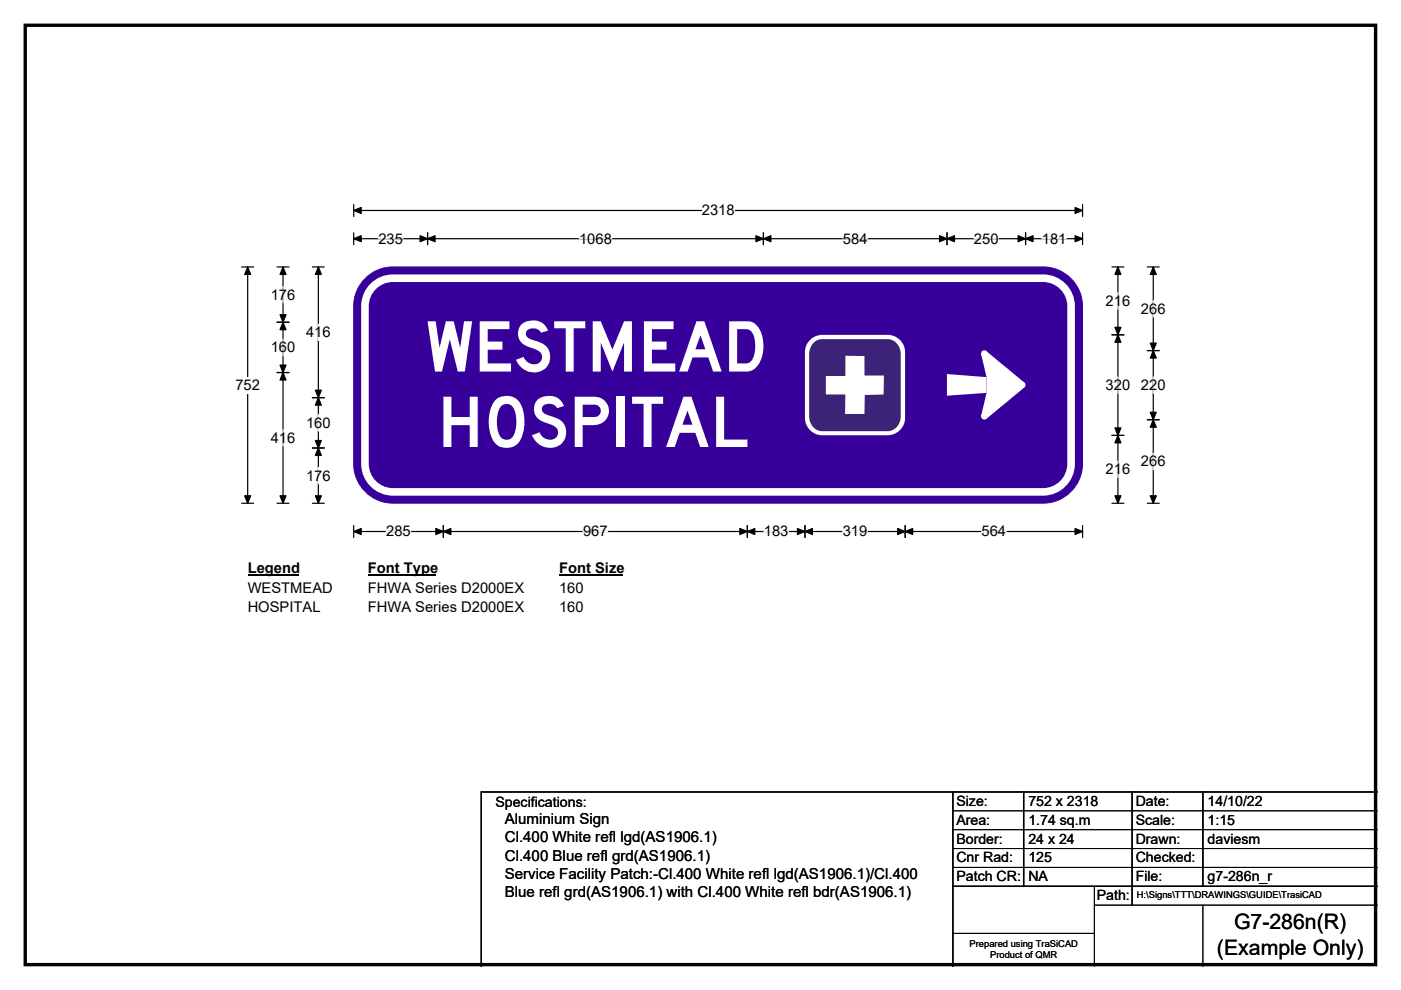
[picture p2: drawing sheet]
<svg xmlns="http://www.w3.org/2000/svg" width="297mm" height="210mm" viewBox="0 0 297 210" stroke-linecap="round" stroke-linejoin="round" font-family="sans-serif">
<path d="M5.4 5.4h286.3v199.2h-286.3z" fill="none" stroke="#000" stroke-width=".72"/>
<path d="M75 44.6h154.5M75 43.4v2.5M229.5 43.4v2.5" fill="none" stroke="#000" stroke-width=".25"/>
<path d="M75 44.6l1.6-.6v1.3zM227.9 44l1.6 .6-1.6 .7z" fill="#000" stroke="#000" stroke-width=".25"/>
<path d="M148.8 42.9h6.9v3.5h-6.9z" fill="#fff"/>
<g fill="none" stroke="#000" stroke-width=".25">
<path d="M51.2 56.6h2.6M52.5 56.6v50.1M75 50.6h154.5M75 49.4v2.5M90.7 49.4v2.5M161.9 49.4v2.5M200.8 49.4v2.5M217.4 49.4v2.5M229.5 49.4v2.5M51.2 106.7h2.6M75 111.5v2.5M75 112.7h154.5"/>
<path d="M94 111.5v2.5M158.5 111.5v2.5M170.7 111.5v2.5M191.9 111.5v2.5M229.5 111.5v2.5"/>
</g>
<g fill="#000" stroke="#000" stroke-width=".25">
<path d="M52.5 56.6l.6 1.6h-1.2zM75 50.6l1.6-.6v1.3zM90.7 50.6l1.5-.6v1.3zM89.1 50l1.6 .6-1.6 .7zM160.3 50l1.6 .6-1.6 .7zM161.9 50.6l1.5-.6v1.3zM199.2 50l1.6 .6-1.6 .7zM200.8 50.6l1.6-.6v1.3zM215.9 50l1.5 .6-1.5 .7zM217.4 50.6l1.6-.6v1.3zM227.9 50l1.6 .6-1.6 .7zM51.9 105.2h1.2l-.6 1.5z"/>
<path d="M75 112.7l1.6-.6v1.3zM94 112.7l1.6-.6v1.3zM92.4 112.1l1.6 .6-1.6 .7zM156.9 112.1l1.6 .6-1.6 .7zM158.5 112.7l1.5-.6v1.3zM169.1 112.1l1.6 .6-1.6 .7zM170.7 112.7l1.6-.6v1.3zM190.3 112.1l1.6 .6-1.6 .7zM191.9 112.7l1.6-.6v1.3zM227.9 112.1l1.6 .6-1.6 .7z"/>
</g>
<path d="M80.2 50.6h5.2M122.8 50.6h6.9M178.7 50.6h5.2M206.5 50.6h5.2M220.9 50.6h5.2M81.9 112.7h5.2M123.6 112.7h5.2M162 112.7h5.2M178.7 112.7h5.2M208.1 112.7h5.2" fill="none" stroke="#fff" stroke-width=".25"/>
<path d="M49.9 79.9h5.2v3.5h-5.2z" fill="#fff"/>
<g fill="none" stroke="#000" stroke-width=".25">
<path d="M58.7 56.6h2.6M60 56.6v50.1M66.2 56.6h2.6M67.5 56.6v50.1M235.8 56.6h2.5M237 56.6v50.1M243.2 56.6h2.6M244.5 56.6v50.1M58.7 68.3h2.6M58.7 79h2.6M235.8 71h2.5M243.2 74.4h2.6"/>
<path d="M66.2 84.3h2.6M66.2 95h2.6M235.8 92.4h2.5M243.2 89h2.6M58.7 106.7h2.6M66.2 106.7h2.6M235.8 106.7h2.5M243.2 106.7h2.6"/>
</g>
<g fill="#000" stroke="#000" stroke-width=".25">
<path d="M60 56.6l.6 1.6h-1.2zM67.5 56.6l.6 1.6h-1.2zM237 56.6l.7 1.6h-1.3zM244.5 56.6l.6 1.6h-1.2zM60 68.3l.6 1.6h-1.2zM59.4 77.4h1.2l-.6 1.6zM59.4 66.8h1.2l-.6 1.5zM60 79l.6 1.6h-1.2zM237 71l.7 1.6h-1.3zM236.4 69.4h1.3l-.7 1.6zM244.5 74.4l.6 1.5h-1.2zM243.9 72.8h1.2l-.6 1.6z"/>
<path d="M67.5 84.3l.6 1.6h-1.2zM66.9 93.4h1.2l-.6 1.6zM66.9 82.8h1.2l-.6 1.5zM67.5 95l.6 1.6h-1.2zM236.4 90.8h1.3l-.7 1.6zM237 92.4l.7 1.5h-1.3zM243.9 87.4h1.2l-.6 1.6zM244.5 89l.6 1.6h-1.2zM59.4 105.2h1.2l-.6 1.5zM66.9 105.2h1.2l-.6 1.5zM236.4 105.2h1.3l-.7 1.5zM243.9 105.2h1.2l-.6 1.5z"/>
</g>
<path d="M60 60.7v3.5M60 71.9v3.5M67.5 68.7v3.5M237 62.1v3.5M237 79.9v3.5M244.5 63.8v3.4M244.5 79.9v3.5M60 91.1v3.5M67.5 87.9v3.5M67.5 99.1v3.5M237 97.8v3.5M244.5 96.1v3.5" fill="none" stroke="#fff" stroke-width=".25"/>
<path d="M52.5 118.7h10.8v3.5h-10.8z" fill="#fff"/>
<path d="M52.5 122h10.8" fill="none" stroke="#000" stroke-width=".32"/>
<path d="M78 118.7h14.4v3.5h-14.4z" fill="#fff"/>
<path d="M78 122h14.4" fill="none" stroke="#000" stroke-width=".32"/>
<path d="M118.5 118.7h13.5v3.5h-13.5z" fill="#fff"/>
<path d="M118.5 122h13.5" fill="none" stroke="#000" stroke-width=".32"/>
<g fill="#fff">
<path d="M52.5 122.9h18v3.5h-18z"/>
<path d="M78 122.9h33v3.5h-33z"/>
<path d="M118.5 122.9h5.2v3.5h-5.2z"/>
<path d="M52.5 127.1h15.4v3.5h-15.4z"/>
<path d="M78 127.1h33v3.5h-33z"/>
<path d="M118.5 127.1h5.2v3.5h-5.2z"/>
</g>
<path d="M77.4 59.1a8.3 8.3 0 0 1 5.9-2.5h137.9a8.3 8.3 0 0 1 8.3 8.3v33.5a8.4 8.4 0 0 1-8.3 8.3h-137.9a8.3 8.3 0 0 1-8.3-8.3v-33.5a8.3 8.3 0 0 1 2.4-5.8z" fill-rule="evenodd" fill="#37009b" stroke="#37009b" stroke-width=".21"/>
<path d="M79.1 60.7a5.9 5.9 0 0 1 4.2-1.7h137.8a5.9 5.9 0 0 1 6 5.9v33.5a6 6 0 0 1-6 5.9h-137.8a5.9 5.9 0 0 1-5.9-5.9v-33.5a5.9 5.9 0 0 1 1.7-4.2z" fill="none" stroke="#fff" stroke-width="1.6"/>
<g fill="#fff">
<path d="M200.8 79.3l8.4 .7v3.3l-8.4 .6z"/>
<path d="M208 75.1l1.1-.6 8.1 6.6v1.1l-8.1 6.7-1.1-.7 1.2-4.9v-3.3z" fill-rule="evenodd"/>
<path d="M171.8 72.1a3.7 3.7 0 0 1 2.6-1.1h13.7a3.7 3.7 0 0 1 3.8 3.7v13.9a3.7 3.7 0 0 1-3.8 3.7h-13.7a3.7 3.7 0 0 1-3.7-3.7v-13.9a3.6 3.6 0 0 1 1.1-2.6z" fill-rule="evenodd"/>
<circle cx="208.7" cy="88.3" r=".68"/>
<circle cx="216.7" cy="81.6" r=".68"/>
<circle cx="208.7" cy="75" r=".68"/>
</g>
<path d="M172.6 72.6l1.1-.6 .6-.1h13.9a2.99 2.99 0 0 1 2.8 3.3v13a3.1 3.1 0 0 1-2.8 3.3h-13.9a2.96 2.96 0 0 1-2.7-3.3v-13a3.5 3.5 0 0 1 1-2.6z" fill-rule="evenodd" fill="#3d2377"/>
<path d="M179.2 75.5h4.1v4.2h4.1l-.1 4-4 .1v4h-4.1v-4.1h-4.1v-4h4.1z" fill-rule="evenodd" fill="#fff"/>
<path d="M202 168v37M217 168v20M240 168v24M255 168v20M292 168h-190v37M202 188h90" fill="none" stroke="#000" stroke-width=".3"/>
<path d="M202 172h90M202 176h90M202 180h90M202 184h90M202 198h30M232 192h60M232 188v17M255 192v13" fill="none" stroke="#000" stroke-width=".21"/>
<g font-size="14.8" fill="#fff">
<text x="90.3" y="78.8">WESTMEAD</text>
<text x="92.7" y="94.8">HOSPITAL</text>
</g>
<g font-size="4.5">
<text x="261.6" y="197.1">G7-286n(R)</text>
<text x="258" y="202.5">(Example Only)</text>
</g>
<g font-size="3.2">
<text x="107" y="178.7">Cl.400 White refl lgd(AS1906.1)</text>
<text x="107" y="174.9">Aluminium Sign</text>
<text x="107" y="182.5">Cl.400 Blue refl grd(AS1906.1)</text>
<text x="107" y="186.4">Service Facility Patch:-Cl.400 White refl lgd(AS1906.1)/Cl.400</text>
<text x="107" y="190.2">Blue refl grd(AS1906.1) with Cl.400 White refl bdr(AS1906.1)</text>
</g>
<g font-size="3.1">
<text x="148.8" y="45.7">2318</text>
<text x="80.2" y="51.7">235</text>
<text x="122.8" y="51.7">1068</text>
<text x="178.7" y="51.7">584</text>
<text x="206.5" y="51.7">250</text>
<text x="220.9" y="51.7">181</text>
<text x="57.4" y="63.5">176</text>
<text x="234.4" y="64.9">216</text>
<text x="64.9" y="71.5">416</text>
<text x="241.9" y="66.5">266</text>
<text x="57.4" y="74.7">160</text>
<text x="49.9" y="82.7">752</text>
<text x="234.4" y="82.7">320</text>
<text x="241.9" y="82.7">220</text>
<text x="57.4" y="93.9">416</text>
<text x="64.9" y="90.7">160</text>
<text x="64.9" y="101.9">176</text>
<text x="234.4" y="100.6">216</text>
<text x="241.9" y="98.9">266</text>
<text x="81.9" y="113.8">285</text>
<text x="123.6" y="113.8">967</text>
<text x="162" y="113.8">183</text>
<text x="178.7" y="113.8">319</text>
<text x="208.1" y="113.8">564</text>
<text x="52.5" y="121.5">Legend</text>
<text x="52.5" y="125.7">WESTMEAD</text>
<text x="78" y="121.5">Font Type</text>
<text x="78" y="125.7">FHWA Series D2000EX</text>
<text x="118.5" y="121.5">Font Size</text>
<text x="118.5" y="125.7">160</text>
<text x="52.5" y="129.9">HOSPITAL</text>
<text x="78" y="129.9">FHWA Series D2000EX</text>
<text x="118.5" y="129.9">160</text>
</g>
<g font-size="3">
<text x="105" y="171.2">Specifications:</text>
<text x="202.8" y="170.9">Size:</text>
<text x="218" y="170.9">752 x 2318</text>
<text x="240.8" y="170.9">Date:</text>
<text x="256" y="170.9">14/10/22</text>
<text x="202.8" y="174.9">Area:</text>
<text x="202.8" y="178.9">Border:</text>
<text x="218" y="174.9">1.74 sq.m</text>
<text x="218" y="178.9">24 x 24</text>
<text x="240.8" y="174.9">Scale:</text>
<text x="240.8" y="178.9">Drawn:</text>
<text x="256" y="174.9">1:15</text>
<text x="256" y="178.9">daviesm</text>
<text x="202.8" y="182.9">Cnr Rad:</text>
<text x="218" y="182.9">125</text>
<text x="240.8" y="182.9">Checked:</text>
<text x="202.8" y="186.9">Patch CR:</text>
<text x="218" y="186.9">NA</text>
<text x="232.5" y="190.9">Path:</text>
<text x="240.8" y="186.9">File:</text>
<text x="256" y="186.9">g7-286n_r</text>
</g>
<g font-size="2">
<text x="241" y="190.5">H:\Signs\TTT\DRAWINGS\GUIDE\TrasiCAD</text>
<text x="205.6" y="200.8">Prepared using TraSiCAD</text>
<text x="209.9" y="203.2">Product of QMR</text>
</g>
</svg>
